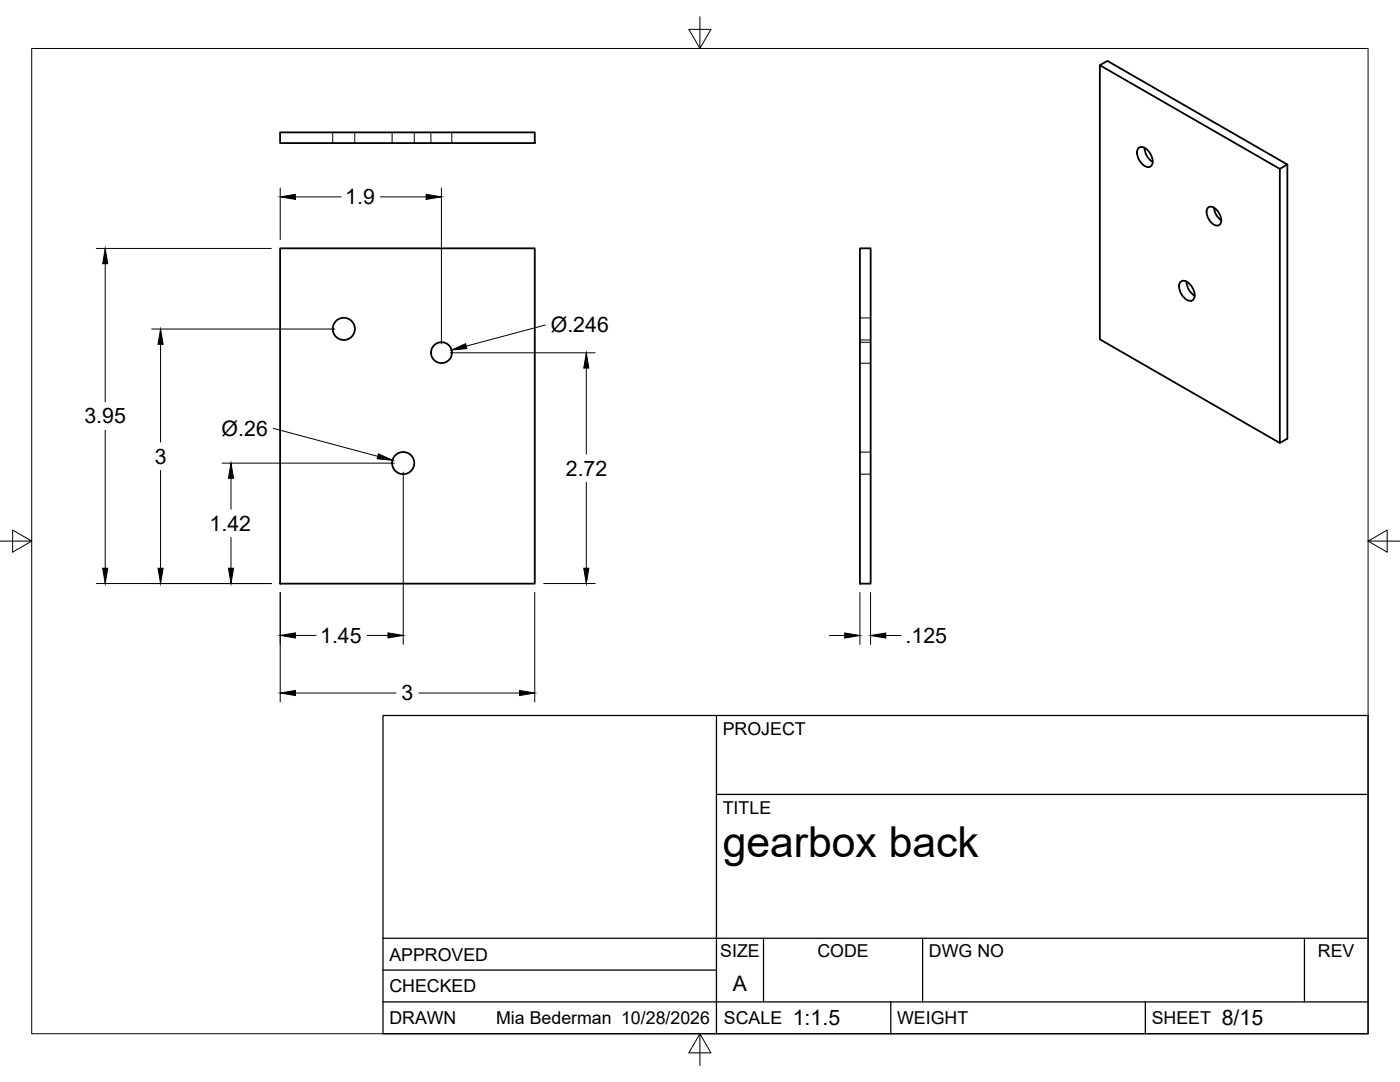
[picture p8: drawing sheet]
<svg xmlns="http://www.w3.org/2000/svg" width="279mm" height="216mm" viewBox="0 0 279 216" stroke-linecap="round" stroke-linejoin="round" font-family="sans-serif">
<!-- layer: Visible -->
<g fill="none" stroke="#000" stroke-width=".36">
<path d="M219.5 13l1.5-.9 35.9 20.7-1.5 .9zM219.5 13v54.7l35.9 20.7M55.9 26.4h50.8v2.2h-50.8zM227.1 29.6a1.38 1.38 0 0 1 2.2 .6 2.65 2.65 0 0 1 .5 2.8 1.38 1.38 0 0 1-2.1-.6 2.65 2.65 0 0 1-.6-2.8zM228.4 29.5a3.4 3.4 0 0 0 1.6 2.8M256.9 32.8v54.7l-1.5 .9v-54.7M55.9 49.6h50.8v66.9h-50.8zM171.6 49.6h2.2v66.9h-2.2zM235.5 56.3a1.38 1.38 0 0 1 2.2 .6 2.65 2.65 0 0 1 .5 2.8 1.38 1.38 0 0 1-2.1-.6 2.65 2.65 0 0 1-.6-2.8zM236.8 56.2a3.4 3.4 0 0 0 1.6 2.8M241.1 41.4a1.69 1.69 0 0 1 2.2 1.1 1.7 1.7 0 0 1-.2 2.5 2.6 2.6 0 0 1-2-3.6zM242.3 41.4a3.3 3.3 0 0 0 1.4 2.6"/>
<circle cx="68.6" cy="65.6" r="2.21"/>
<circle cx="88.1" cy="70.4" r="2.09"/>
<circle cx="80.5" cy="92.4" r="2.21"/>
</g>
<!-- layer: Hidden -->
<path d="M66.4 26.4v2.2M70.8 26.4v2.2M78.3 26.4v2.2M82.7 26.4v2.2M86 26.4v2.2M90.2 26.4v2.2M171.6 67.8h2.2M171.6 63.4h2.2M171.6 72.5h2.2M171.6 68.3h2.2M171.6 94.6h2.2M171.6 90.2h2.2" fill="none" stroke="#000" stroke-width=".2"/>
<!-- layer: Border -->
<path d="M6.3 9.7h266.7v196.6h-266.7zM139.7 3.3v6.4l2.2-3.8h-4.4l2.2 3.8M0 108h6.3l-3.8-2.2v4.4l3.8-2.2M273 108l3.8 2.2v-4.4l-3.8 2.2h6.4M139.7 206.3l-2.2 3.8h4.4l-2.2-3.8v6.3" fill="none" stroke="#000" stroke-width=".2"/>
<!-- layer: Titleblock -->
<path d="M76.4 142.8h196.6v63.5h-196.6zM143 158.5h130M143 142.8v63.5M76.4 199.9h196.6M76.4 193.6h66.6M76.4 187.2h196.6M152.4 187.2v12.7M177.8 199.9v6.4M184.1 187.2v12.7M228.6 199.9v6.4M260.3 187.2v12.7" fill="none" stroke="#000" stroke-width=".25"/>
<!-- layer: FD_Dimensions -->
<g fill="none" stroke="#000" stroke-width=".2">
<path d="M55.9 37.5v10.3M59 39.3h9.1M75.9 39.3h9.1M88.1 37.5v31.1M19.2 49.6h34.9M21 52.6v27.6M30.3 65.7h36.5M32 68.7v19.5M89.9 70.4h28.9M108.8 64.9l-15.8 4.2M117 73.4v17.2M21 85.8v27.6"/>
<path d="M32 93.9v19.5M44.3 92.4h34.4M46.1 95.4v6.2M54.5 85.5l20.9 5.6M80.5 94.2v34.4M117 96.2v17.2M19.2 116.4h34.9M46.1 107.2v6.2M55.9 118.2v21.9M106.7 118.2v21.9M108.5 116.4h10.3M171.6 118.2v10.4"/>
<path d="M173.7 118.2v10.4M59 138.3h20M59 126.8h4.1M73.3 126.8h4.1M83.6 138.3h20.1M165.5 126.8h3.1M176.8 126.8h3"/>
</g>
<g fill="#000" stroke="#000" stroke-width=".2">
<path d="M55.9 39.3l3.1-.5v1zM85 38.8l3.1 .5-3.1 .5zM21 49.6l.5 3h-1zM32 65.7l.6 3h-1.1zM90.1 69.9l2.8-1.3 .3 1zM117 70.4l.5 3h-1zM46.1 92.4l.5 3h-1zM75.5 90.6l2.8 1.2-3-.3zM20.5 113.4h1l-.5 3zM31.5 113.4h1.1l-.6 3zM45.6 113.4h1l-.5 3zM116.5 113.4h1l-.5 3z"/>
<path d="M55.9 138.3l3.1-.5v1zM55.9 126.8l3.1-.5v1zM77.4 126.3l3.1 .5-3.1 .5zM103.7 137.8l3 .5-3 .5zM168.6 126.3l3 .5-3 .5zM173.7 126.8l3.1-.5v1z"/>
</g>
<text font-size="8.5" x="144.3" y="171">gearbox back</text>
<g font-size="4.3">
<text x="68.9" y="40.8">1.9</text>
<text x="109.9" y="66.3">Ø.246</text>
<text x="16.8" y="84.5">3.95</text>
<text x="44.2" y="86.9">Ø.26</text>
<text x="30.9" y="92.5">3</text>
<text x="112.9" y="94.9">2.72</text>
<text x="41.8" y="105.9">1.42</text>
<text x="63.9" y="128.3">1.45</text>
<text x="180.7" y="128.3">.125</text>
<text x="80.1" y="139.8">3</text>
<text x="146.3" y="197.7">A</text>
<text x="158.2" y="204.6">1:1.5</text>
<text x="243.8" y="204.6">8/15</text>
</g>
<g font-size="3.5">
<text x="144.3" y="146.6">PROJECT</text>
<text x="144.3" y="162.3">TITLE</text>
<text x="77.7" y="191.7">APPROVED</text>
<text x="143.7" y="191">SIZE</text>
<text x="163.1" y="191">CODE</text>
<text x="185.4" y="191">DWG NO</text>
<text x="263" y="191">REV</text>
<text x="77.7" y="198">CHECKED</text>
<text x="77.7" y="204.4">DRAWN</text>
<text x="99" y="204.4">Mia Bederman 10/28/2026</text>
<text x="144.5" y="204.4">SCALE</text>
<text x="179" y="204.4">WEIGHT</text>
<text x="229.8" y="204.4">SHEET</text>
</g>
</svg>
